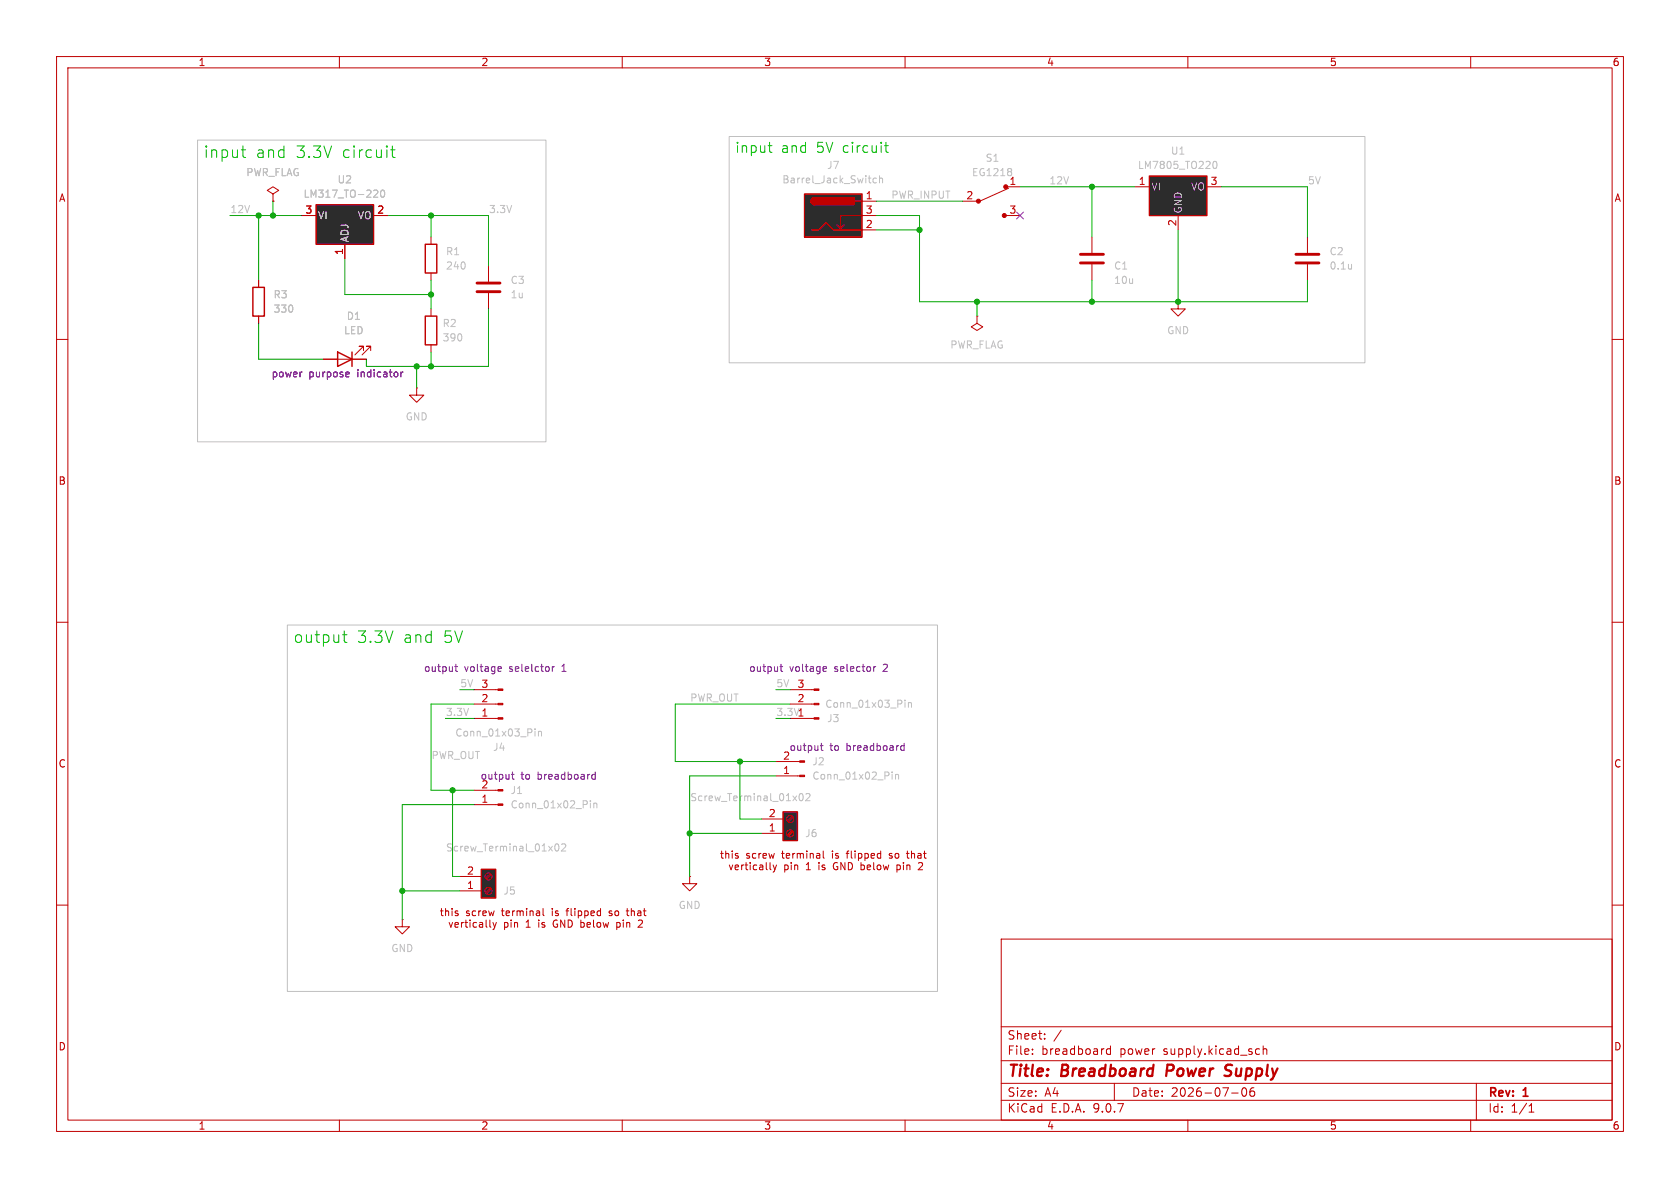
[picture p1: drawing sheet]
(kicad_sch
 (version 20250114)
 (generator "eeschema")
 (generator_version "9.0")
 (paper "A4")
 (title_block
  (title "Breadboard Power Supply")
  (date "2026-07-06")
  (rev "1"))
 (lib_symbols
  (symbol "Connector:Barrel_Jack_Switch"
   (pin_names (hide yes)) (exclude_from_sim no) (in_bom yes) (on_board yes)
   (property "Reference" "J" (at 0 5.334 0) (effects (font (size 1.27 1.27))))
   (property "Value" "Barrel_Jack_Switch" (at 0 -5.08 0) (effects (font (size 1.27 1.27))))
   (property "Footprint" "" (at 1.27 -1.016 0) (effects (font (size 1.27 1.27)) (hide yes)))
   (property "Datasheet" "~" (at 1.27 -1.016 0) (effects (font (size 1.27 1.27)) (hide yes)))
   (property "Description" "DC Barrel Jack with an internal switch" (at 0 0 0) (effects (font (size 1.27 1.27)) (hide yes)))
   (symbol "Barrel_Jack_Switch_0_1"
    (rectangle (start -5.08 3.81) (end 5.08 -3.81) (stroke (width 0.254) (type default)) (fill (type background)))
    (polyline (pts (xy -3.81 -2.54) (xy -2.54 -2.54) (xy -1.27 -1.27) (xy 0 -2.54) (xy 2.54 -2.54) (xy 5.08 -2.54)) (stroke (width 0.254) (type default)) (fill (type none)))
    (arc (start -3.302 1.905) (mid -3.9343 2.54) (end -3.302 3.175) (stroke (width 0.254) (type default)) (fill (type none)))
    (arc (start -3.302 1.905) (mid -3.9343 2.54) (end -3.302 3.175) (stroke (width 0.254) (type default)) (fill (type outline)))
    (polyline (pts (xy 1.27 -2.286) (xy 1.905 -1.651)) (stroke (width 0.254) (type default)) (fill (type none)))
    (rectangle (start 3.683 3.175) (end -3.302 1.905) (stroke (width 0.254) (type default)) (fill (type outline)))
    (polyline (pts (xy 5.08 2.54) (xy 3.81 2.54)) (stroke (width 0.254) (type default)) (fill (type none)))
    (polyline (pts (xy 5.08 0) (xy 1.27 0) (xy 1.27 -2.286) (xy 0.635 -1.651)) (stroke (width 0.254) (type default)) (fill (type none))))
   (symbol "Barrel_Jack_Switch_1_1"
    (pin passive line (at 7.62 2.54 180) (length 2.54) (name "~" (effects (font (size 1.27 1.27)))) (number "1" (effects (font (size 1.27 1.27)))))
    (pin passive line (at 7.62 0 180) (length 2.54) (name "~" (effects (font (size 1.27 1.27)))) (number "3" (effects (font (size 1.27 1.27)))))
    (pin passive line (at 7.62 -2.54 180) (length 2.54) (name "~" (effects (font (size 1.27 1.27)))) (number "2" (effects (font (size 1.27 1.27))))))
   (embedded_fonts no))
  (symbol "Connector:Conn_01x02_Pin"
   (pin_names
    (offset 1.016) (hide yes)) (exclude_from_sim no) (in_bom yes) (on_board yes)
   (property "Reference" "J" (at 0 2.54 0) (effects (font (size 1.27 1.27))))
   (property "Value" "Conn_01x02_Pin" (at 0 -5.08 0) (effects (font (size 1.27 1.27))))
   (property "Footprint" "" (at 0 0 0) (effects (font (size 1.27 1.27)) (hide yes)))
   (property "Datasheet" "~" (at 0 0 0) (effects (font (size 1.27 1.27)) (hide yes)))
   (property "Description" "Generic connector, single row, 01x02, script generated" (at 0 0 0) (effects (font (size 1.27 1.27)) (hide yes)))
   (property "ki_locked" "" (at 0 0 0) (effects (font (size 1.27 1.27))))
   (symbol "Conn_01x02_Pin_1_1"
    (rectangle (start 0.8636 0.127) (end 0 -0.127) (stroke (width 0.1524) (type default)) (fill (type outline)))
    (rectangle (start 0.8636 -2.413) (end 0 -2.667) (stroke (width 0.1524) (type default)) (fill (type outline)))
    (polyline (pts (xy 1.27 0) (xy 0.8636 0)) (stroke (width 0.1524) (type default)) (fill (type none)))
    (polyline (pts (xy 1.27 -2.54) (xy 0.8636 -2.54)) (stroke (width 0.1524) (type default)) (fill (type none)))
    (pin passive line (at 5.08 0 180) (length 3.81) (name "Pin_1" (effects (font (size 1.27 1.27)))) (number "1" (effects (font (size 1.27 1.27)))))
    (pin passive line (at 5.08 -2.54 180) (length 3.81) (name "Pin_2" (effects (font (size 1.27 1.27)))) (number "2" (effects (font (size 1.27 1.27))))))
   (embedded_fonts no))
  (symbol "Connector:Conn_01x03_Pin"
   (pin_names
    (offset 1.016) (hide yes)) (exclude_from_sim no) (in_bom yes) (on_board yes)
   (property "Reference" "J" (at 0 5.08 0) (effects (font (size 1.27 1.27))))
   (property "Value" "Conn_01x03_Pin" (at 0 -5.08 0) (effects (font (size 1.27 1.27))))
   (property "Footprint" "" (at 0 0 0) (effects (font (size 1.27 1.27)) (hide yes)))
   (property "Datasheet" "~" (at 0 0 0) (effects (font (size 1.27 1.27)) (hide yes)))
   (property "Description" "Generic connector, single row, 01x03, script generated" (at 0 0 0) (effects (font (size 1.27 1.27)) (hide yes)))
   (property "ki_locked" "" (at 0 0 0) (effects (font (size 1.27 1.27))))
   (symbol "Conn_01x03_Pin_1_1"
    (rectangle (start 0.8636 2.667) (end 0 2.413) (stroke (width 0.1524) (type default)) (fill (type outline)))
    (rectangle (start 0.8636 0.127) (end 0 -0.127) (stroke (width 0.1524) (type default)) (fill (type outline)))
    (rectangle (start 0.8636 -2.413) (end 0 -2.667) (stroke (width 0.1524) (type default)) (fill (type outline)))
    (polyline (pts (xy 1.27 2.54) (xy 0.8636 2.54)) (stroke (width 0.1524) (type default)) (fill (type none)))
    (polyline (pts (xy 1.27 0) (xy 0.8636 0)) (stroke (width 0.1524) (type default)) (fill (type none)))
    (polyline (pts (xy 1.27 -2.54) (xy 0.8636 -2.54)) (stroke (width 0.1524) (type default)) (fill (type none)))
    (pin passive line (at 5.08 2.54 180) (length 3.81) (name "Pin_1" (effects (font (size 1.27 1.27)))) (number "1" (effects (font (size 1.27 1.27)))))
    (pin passive line (at 5.08 0 180) (length 3.81) (name "Pin_2" (effects (font (size 1.27 1.27)))) (number "2" (effects (font (size 1.27 1.27)))))
    (pin passive line (at 5.08 -2.54 180) (length 3.81) (name "Pin_3" (effects (font (size 1.27 1.27)))) (number "3" (effects (font (size 1.27 1.27))))))
   (embedded_fonts no))
  (symbol "Connector:Screw_Terminal_01x02"
   (pin_names
    (offset 1.016) (hide yes)) (exclude_from_sim no) (in_bom yes) (on_board yes)
   (property "Reference" "J" (at 0 2.54 0) (effects (font (size 1.27 1.27))))
   (property "Value" "Screw_Terminal_01x02" (at 0 -5.08 0) (effects (font (size 1.27 1.27))))
   (property "Footprint" "" (at 0 0 0) (effects (font (size 1.27 1.27)) (hide yes)))
   (property "Datasheet" "~" (at 0 0 0) (effects (font (size 1.27 1.27)) (hide yes)))
   (property "Description" "Generic screw terminal, single row, 01x02, script generated (kicad-library-utils/schlib/autogen/connector/)" (at 0 0 0) (effects (font (size 1.27 1.27)) (hide yes)))
   (symbol "Screw_Terminal_01x02_1_1"
    (rectangle (start -1.27 1.27) (end 1.27 -3.81) (stroke (width 0.254) (type default)) (fill (type background)))
    (polyline (pts (xy -0.5334 0.3302) (xy 0.3302 -0.508)) (stroke (width 0.1524) (type default)) (fill (type none)))
    (polyline (pts (xy -0.5334 -2.2098) (xy 0.3302 -3.048)) (stroke (width 0.1524) (type default)) (fill (type none)))
    (polyline (pts (xy -0.3556 0.508) (xy 0.508 -0.3302)) (stroke (width 0.1524) (type default)) (fill (type none)))
    (polyline (pts (xy -0.3556 -2.032) (xy 0.508 -2.8702)) (stroke (width 0.1524) (type default)) (fill (type none)))
    (circle (center 0 0) (radius 0.635) (stroke (width 0.1524) (type default)) (fill (type none)))
    (circle (center 0 -2.54) (radius 0.635) (stroke (width 0.1524) (type default)) (fill (type none)))
    (pin passive line (at -5.08 0 0) (length 3.81) (name "Pin_1" (effects (font (size 1.27 1.27)))) (number "1" (effects (font (size 1.27 1.27)))))
    (pin passive line (at -5.08 -2.54 0) (length 3.81) (name "Pin_2" (effects (font (size 1.27 1.27)))) (number "2" (effects (font (size 1.27 1.27))))))
   (embedded_fonts no))
  (symbol "Device:C"
   (pin_numbers (hide yes))
   (pin_names
    (offset 0.254)) (exclude_from_sim no) (in_bom yes) (on_board yes)
   (property "Reference" "C" (at 0.635 2.54 0) (effects (font (size 1.27 1.27)) (justify left)))
   (property "Value" "C" (at 0.635 -2.54 0) (effects (font (size 1.27 1.27)) (justify left)))
   (property "Footprint" "" (at 0.9652 -3.81 0) (effects (font (size 1.27 1.27)) (hide yes)))
   (property "Datasheet" "~" (at 0 0 0) (effects (font (size 1.27 1.27)) (hide yes)))
   (property "Description" "Unpolarized capacitor" (at 0 0 0) (effects (font (size 1.27 1.27)) (hide yes)))
   (symbol "C_0_1"
    (polyline (pts (xy -2.032 0.762) (xy 2.032 0.762)) (stroke (width 0.508) (type default)) (fill (type none)))
    (polyline (pts (xy -2.032 -0.762) (xy 2.032 -0.762)) (stroke (width 0.508) (type default)) (fill (type none))))
   (symbol "C_1_1"
    (pin passive line (at 0 3.81 270) (length 2.794) (name "~" (effects (font (size 1.27 1.27)))) (number "1" (effects (font (size 1.27 1.27)))))
    (pin passive line (at 0 -3.81 90) (length 2.794) (name "~" (effects (font (size 1.27 1.27)))) (number "2" (effects (font (size 1.27 1.27))))))
   (embedded_fonts no))
  (symbol "Device:LED"
   (pin_numbers (hide yes))
   (pin_names
    (offset 1.016) (hide yes)) (exclude_from_sim no) (in_bom yes) (on_board yes)
   (property "Reference" "D" (at 0 2.54 0) (effects (font (size 1.27 1.27))))
   (property "Value" "LED" (at 0 -2.54 0) (effects (font (size 1.27 1.27))))
   (property "Footprint" "" (at 0 0 0) (effects (font (size 1.27 1.27)) (hide yes)))
   (property "Datasheet" "~" (at 0 0 0) (effects (font (size 1.27 1.27)) (hide yes)))
   (property "Description" "Light emitting diode" (at 0 0 0) (effects (font (size 1.27 1.27)) (hide yes)))
   (property "Sim.Pins" "1=K 2=A" (at 0 0 0) (effects (font (size 1.27 1.27)) (hide yes)))
   (symbol "LED_0_1"
    (polyline (pts (xy -3.048 -0.762) (xy -4.572 -2.286) (xy -3.81 -2.286) (xy -4.572 -2.286) (xy -4.572 -1.524)) (stroke (width 0) (type default)) (fill (type none)))
    (polyline (pts (xy -1.778 -0.762) (xy -3.302 -2.286) (xy -2.54 -2.286) (xy -3.302 -2.286) (xy -3.302 -1.524)) (stroke (width 0) (type default)) (fill (type none)))
    (polyline (pts (xy -1.27 0) (xy 1.27 0)) (stroke (width 0) (type default)) (fill (type none)))
    (polyline (pts (xy -1.27 -1.27) (xy -1.27 1.27)) (stroke (width 0.254) (type default)) (fill (type none)))
    (polyline (pts (xy 1.27 -1.27) (xy 1.27 1.27) (xy -1.27 0) (xy 1.27 -1.27)) (stroke (width 0.254) (type default)) (fill (type none))))
   (symbol "LED_1_1"
    (pin passive line (at -3.81 0 0) (length 2.54) (name "K" (effects (font (size 1.27 1.27)))) (number "1" (effects (font (size 1.27 1.27)))))
    (pin passive line (at 3.81 0 180) (length 2.54) (name "A" (effects (font (size 1.27 1.27)))) (number "2" (effects (font (size 1.27 1.27))))))
   (embedded_fonts no))
  (symbol "Device:R"
   (pin_numbers (hide yes))
   (pin_names
    (offset 0)) (exclude_from_sim no) (in_bom yes) (on_board yes)
   (property "Reference" "R" (at 2.032 0 90) (effects (font (size 1.27 1.27))))
   (property "Value" "R" (at 0 0 90) (effects (font (size 1.27 1.27))))
   (property "Footprint" "" (at -1.778 0 90) (effects (font (size 1.27 1.27)) (hide yes)))
   (property "Datasheet" "~" (at 0 0 0) (effects (font (size 1.27 1.27)) (hide yes)))
   (property "Description" "Resistor" (at 0 0 0) (effects (font (size 1.27 1.27)) (hide yes)))
   (symbol "R_0_1"
    (rectangle (start -1.016 -2.54) (end 1.016 2.54) (stroke (width 0.254) (type default)) (fill (type none))))
   (symbol "R_1_1"
    (pin passive line (at 0 3.81 270) (length 1.27) (name "~" (effects (font (size 1.27 1.27)))) (number "1" (effects (font (size 1.27 1.27)))))
    (pin passive line (at 0 -3.81 90) (length 1.27) (name "~" (effects (font (size 1.27 1.27)))) (number "2" (effects (font (size 1.27 1.27))))))
   (embedded_fonts no))
  (symbol "Regulator_Linear:LM317_TO-220"
   (pin_names
    (offset 0.254)) (exclude_from_sim no) (in_bom yes) (on_board yes)
   (property "Reference" "U" (at -3.81 3.175 0) (effects (font (size 1.27 1.27))))
   (property "Value" "LM317_TO-220" (at 0 3.175 0) (effects (font (size 1.27 1.27)) (justify left)))
   (property "Footprint" "Package_TO_SOT_THT:TO-220-3_Vertical" (at 0 6.35 0) (effects (font (size 1.27 1.27)
    (italic yes)) (hide yes)))
   (property "Datasheet" "http://www.ti.com/lit/ds/symlink/lm317.pdf" (at 0 0 0) (effects (font (size 1.27 1.27)) (hide yes)))
   (property "Description" "1.5A 35V Adjustable Linear Regulator, TO-220" (at 0 0 0) (effects (font (size 1.27 1.27)) (hide yes)))
   (symbol "LM317_TO-220_0_1"
    (rectangle (start -5.08 1.905) (end 5.08 -5.08) (stroke (width 0.254) (type default)) (fill (type background))))
   (symbol "LM317_TO-220_1_1"
    (pin power_in line (at -7.62 0 0) (length 2.54) (name "VI" (effects (font (size 1.27 1.27)))) (number "3" (effects (font (size 1.27 1.27)))))
    (pin input line (at 0 -7.62 90) (length 2.54) (name "ADJ" (effects (font (size 1.27 1.27)))) (number "1" (effects (font (size 1.27 1.27)))))
    (pin power_out line (at 7.62 0 180) (length 2.54) (name "VO" (effects (font (size 1.27 1.27)))) (number "2" (effects (font (size 1.27 1.27))))))
   (embedded_fonts no))
  (symbol "Regulator_Linear:LM7805_TO220"
   (pin_names
    (offset 0.254)) (exclude_from_sim no) (in_bom yes) (on_board yes)
   (property "Reference" "U" (at -3.81 3.175 0) (effects (font (size 1.27 1.27))))
   (property "Value" "LM7805_TO220" (at 0 3.175 0) (effects (font (size 1.27 1.27)) (justify left)))
   (property "Footprint" "Package_TO_SOT_THT:TO-220-3_Vertical" (at 0 5.715 0) (effects (font (size 1.27 1.27)
    (italic yes)) (hide yes)))
   (property "Datasheet" "https://www.onsemi.cn/PowerSolutions/document/MC7800-D.PDF" (at 0 -1.27 0) (effects (font (size 1.27 1.27)) (hide yes)))
   (property "Description" "Positive 1A 35V Linear Regulator, Fixed Output 5V, TO-220" (at 0 0 0) (effects (font (size 1.27 1.27)) (hide yes)))
   (symbol "LM7805_TO220_0_1"
    (rectangle (start -5.08 1.905) (end 5.08 -5.08) (stroke (width 0.254) (type default)) (fill (type background))))
   (symbol "LM7805_TO220_1_1"
    (pin power_in line (at -7.62 0 0) (length 2.54) (name "VI" (effects (font (size 1.27 1.27)))) (number "1" (effects (font (size 1.27 1.27)))))
    (pin power_in line (at 0 -7.62 90) (length 2.54) (name "GND" (effects (font (size 1.27 1.27)))) (number "2" (effects (font (size 1.27 1.27)))))
    (pin power_out line (at 7.62 0 180) (length 2.54) (name "VO" (effects (font (size 1.27 1.27)))) (number "3" (effects (font (size 1.27 1.27))))))
   (embedded_fonts no))
  (symbol "dk_Slide-Switches:EG1218"
   (pin_names
    (offset 0)) (exclude_from_sim no) (in_bom yes) (on_board yes)
   (property "Reference" "S" (at -3.81 2.286 0) (effects (font (size 1.27 1.27))))
   (property "Value" "EG1218" (at 0 -5.334 0) (effects (font (size 1.27 1.27))))
   (property "Footprint" "digikey-footprints:Switch_Slide_11.6x4mm_EG1218" (at 5.08 5.08 0) (effects (font (size 1.27 1.27)) (justify left) (hide yes)))
   (property "Datasheet" "http://spec_sheets.e-switch.com/specs/P040040.pdf" (at 5.08 7.62 0) (effects (font (size 1.524 1.524)) (justify left) (hide yes)))
   (property "Description" "SWITCH SLIDE SPDT 200MA 30V" (at 0 0 0) (effects (font (size 1.27 1.27)) (hide yes)))
   (property "Digi-Key_PN" "EG1903-ND" (at 5.08 10.16 0) (effects (font (size 1.524 1.524)) (justify left) (hide yes)))
   (property "MPN" "EG1218" (at 5.08 12.7 0) (effects (font (size 1.524 1.524)) (justify left) (hide yes)))
   (property "Category" "Switches" (at 5.08 15.24 0) (effects (font (size 1.524 1.524)) (justify left) (hide yes)))
   (property "Family" "Slide Switches" (at 5.08 17.78 0) (effects (font (size 1.524 1.524)) (justify left) (hide yes)))
   (property "DK_Datasheet_Link" "http://spec_sheets.e-switch.com/specs/P040040.pdf" (at 5.08 20.32 0) (effects (font (size 1.524 1.524)) (justify left) (hide yes)))
   (property "DK_Detail_Page" "/product-detail/en/e-switch/EG1218/EG1903-ND/101726" (at 5.08 22.86 0) (effects (font (size 1.524 1.524)) (justify left) (hide yes)))
   (property "Description_1" "SWITCH SLIDE SPDT 200MA 30V" (at 5.08 25.4 0) (effects (font (size 1.524 1.524)) (justify left) (hide yes)))
   (property "Manufacturer" "E-Switch" (at 5.08 27.94 0) (effects (font (size 1.524 1.524)) (justify left) (hide yes)))
   (property "Status" "Active" (at 5.08 30.48 0) (effects (font (size 1.524 1.524)) (justify left) (hide yes)))
   (symbol "EG1218_0_1"
    (circle (center -2.286 0) (radius 0.3556) (stroke (width 0) (type solid)) (fill (type outline)))
    (polyline (pts (xy -2.032 0) (xy 3.048 2.286)) (stroke (width 0) (type solid)) (fill (type none)))
    (circle (center 2.286 -2.54) (radius 0.3556) (stroke (width 0) (type solid)) (fill (type outline)))
    (circle (center 2.54 2.54) (radius 0.3556) (stroke (width 0) (type solid)) (fill (type outline))))
   (symbol "EG1218_1_1"
    (pin passive line (at -5.08 0 0) (length 2.54) (name "~" (effects (font (size 1.27 1.27)))) (number "2" (effects (font (size 1.27 1.27)))))
    (pin passive line (at 5.08 2.54 180) (length 2.54) (name "~" (effects (font (size 1.27 1.27)))) (number "1" (effects (font (size 1.27 1.27)))))
    (pin passive line (at 5.08 -2.54 180) (length 2.54) (name "~" (effects (font (size 1.27 1.27)))) (number "3" (effects (font (size 1.27 1.27))))))
   (embedded_fonts no))
  (symbol "power:GND"
   (power)
   (pin_numbers (hide yes))
   (pin_names
    (offset 0) (hide yes)) (exclude_from_sim no) (in_bom yes) (on_board yes)
   (property "Reference" "#PWR" (at 0 -6.35 0) (effects (font (size 1.27 1.27)) (hide yes)))
   (property "Value" "GND" (at 0 -3.81 0) (effects (font (size 1.27 1.27))))
   (property "Footprint" "" (at 0 0 0) (effects (font (size 1.27 1.27)) (hide yes)))
   (property "Datasheet" "" (at 0 0 0) (effects (font (size 1.27 1.27)) (hide yes)))
   (property "Description" "Power symbol creates a global label with name \"GND\" , ground" (at 0 0 0) (effects (font (size 1.27 1.27)) (hide yes)))
   (symbol "GND_0_1"
    (polyline (pts (xy 0 0) (xy 0 -1.27) (xy 1.27 -1.27) (xy 0 -2.54) (xy -1.27 -1.27) (xy 0 -1.27)) (stroke (width 0) (type default)) (fill (type none))))
   (symbol "GND_1_1"
    (pin power_in line (at 0 0 270) (length 0) (name "~" (effects (font (size 1.27 1.27)))) (number "1" (effects (font (size 1.27 1.27))))))
   (embedded_fonts no))
  (symbol "power:PWR_FLAG"
   (power)
   (pin_numbers (hide yes))
   (pin_names
    (offset 0) (hide yes)) (exclude_from_sim no) (in_bom yes) (on_board yes)
   (property "Reference" "#FLG" (at 0 1.905 0) (effects (font (size 1.27 1.27)) (hide yes)))
   (property "Value" "PWR_FLAG" (at 0 3.81 0) (effects (font (size 1.27 1.27))))
   (property "Footprint" "" (at 0 0 0) (effects (font (size 1.27 1.27)) (hide yes)))
   (property "Datasheet" "~" (at 0 0 0) (effects (font (size 1.27 1.27)) (hide yes)))
   (property "Description" "Special symbol for telling ERC where power comes from" (at 0 0 0) (effects (font (size 1.27 1.27)) (hide yes)))
   (symbol "PWR_FLAG_0_0"
    (pin power_out line (at 0 0 90) (length 0) (name "~" (effects (font (size 1.27 1.27)))) (number "1" (effects (font (size 1.27 1.27))))))
   (symbol "PWR_FLAG_0_1"
    (polyline (pts (xy 0 0) (xy 0 1.27) (xy -1.016 1.905) (xy 0 2.54) (xy 1.016 1.905) (xy 0 1.27)) (stroke (width 0) (type default)) (fill (type none))))
   (embedded_fonts no)))
 (text "this screw terminal is flipped so that \nvertically pin 1 is GND below pin 2"
  (exclude_from_sim no)
  (at 146.05 152.4 0)
  (effects (font (size 1.27 1.27) (color 255 255 0 1))))
 (text "this screw terminal is flipped so that \nvertically pin 1 is GND below pin 2"
  (exclude_from_sim no)
  (at 96.52 162.56 0)
  (effects (font (size 1.27 1.27) (color 255 255 0 1))))
 (text_box "input and 3.3V circuit"
  (exclude_from_sim no)
  (at 34.925 24.765 0)
  (size 61.595 53.34)
  (margins 0.9525 0.9525 0.9525 0.9525)
  (stroke (width 0) (type solid))
  (fill (type none))
  (effects (font (size 2.032 2.032) (color 255 255 0 1)) (justify left top)))
 (text_box "output 3.3V and 5V"
  (exclude_from_sim no)
  (at 50.8 110.49 0)
  (size 114.935 64.77)
  (margins 0.9525 0.9525 0.9525 0.9525)
  (stroke (width 0) (type solid))
  (fill (type color) (color 0 0 0 0))
  (effects (font (size 2.032 2.032) (color 255 255 0 1)) (justify left top)))
 (text_box "input and 5V circuit"
  (exclude_from_sim no)
  (at 128.905 24.13 0)
  (size 112.395 40.005)
  (margins 0.9525 0.9525 0.9525 0.9525)
  (stroke (width 0) (type solid))
  (fill (type none))
  (effects (font (size 1.778 1.778) (color 255 255 0 1)) (justify left top)))
 (junction
  (at 172.72 53.34)
  (diameter 0)
  (color 0 0 0 0))
 (junction
  (at 121.92 147.32)
  (diameter 0)
  (color 0 0 0 0))
 (junction
  (at 193.04 53.34)
  (diameter 0)
  (color 0 0 0 0))
 (junction
  (at 71.12 157.48)
  (diameter 0)
  (color 0 0 0 0))
 (junction
  (at 73.66 64.77)
  (diameter 0)
  (color 0 0 0 0))
 (junction
  (at 76.2 38.1)
  (diameter 0)
  (color 0 0 0 0))
 (junction
  (at 80.01 139.7)
  (diameter 0)
  (color 0 0 0 0))
 (junction
  (at 45.72 38.1)
  (diameter 0)
  (color 0 0 0 0))
 (junction
  (at 76.2 64.77)
  (diameter 0)
  (color 0 0 0 0))
 (junction
  (at 193.04 33.02)
  (diameter 0)
  (color 0 0 0 0))
 (junction
  (at 162.56 40.64)
  (diameter 0)
  (color 0 0 0 0))
 (junction
  (at 76.2 52.07)
  (diameter 0)
  (color 0 0 0 0))
 (junction
  (at 48.26 38.1)
  (diameter 0)
  (color 0 0 0 0))
 (junction
  (at 208.28 53.34)
  (diameter 0)
  (color 0 0 0 0))
 (junction
  (at 130.81 134.62)
  (diameter 0)
  (color 0 0 0 0))
 (no_connect
  (at 180.34 38.1))
 (wire
  (pts (xy 193.04 33.02) (xy 200.66 33.02))
  (stroke (width 0) (type default)))
 (wire
  (pts (xy 48.26 35.56) (xy 48.26 38.1))
  (stroke (width 0) (type default)))
 (wire
  (pts (xy 76.2 38.1) (xy 86.36 38.1))
  (stroke (width 0) (type default)))
 (wire
  (pts (xy 76.2 124.46) (xy 76.2 139.7))
  (stroke (width 0) (type default)))
 (wire
  (pts (xy 71.12 142.24) (xy 71.12 157.48))
  (stroke (width 0) (type default)))
 (wire
  (pts (xy 137.16 121.92) (xy 139.7 121.92))
  (stroke (width 0) (type default)))
 (wire
  (pts (xy 231.14 49.53) (xy 231.14 53.34))
  (stroke (width 0) (type default)))
 (wire
  (pts (xy 80.01 139.7) (xy 80.01 154.94))
  (stroke (width 0) (type default)))
 (wire
  (pts (xy 130.81 134.62) (xy 130.81 144.78))
  (stroke (width 0) (type default)))
 (wire
  (pts (xy 45.72 57.15) (xy 45.72 63.5))
  (stroke (width 0) (type default)))
 (wire
  (pts (xy 121.92 147.32) (xy 121.92 154.94))
  (stroke (width 0) (type default)))
 (wire
  (pts (xy 64.77 64.77) (xy 73.66 64.77))
  (stroke (width 0) (type default)))
 (wire
  (pts (xy 76.2 139.7) (xy 80.01 139.7))
  (stroke (width 0) (type default)))
 (wire
  (pts (xy 154.94 38.1) (xy 162.56 38.1))
  (stroke (width 0) (type default)))
 (wire
  (pts (xy 73.66 64.77) (xy 73.66 68.58))
  (stroke (width 0) (type default)))
 (wire
  (pts (xy 208.28 40.64) (xy 208.28 53.34))
  (stroke (width 0) (type default)))
 (wire
  (pts (xy 45.72 38.1) (xy 48.26 38.1))
  (stroke (width 0) (type default)))
 (wire
  (pts (xy 231.14 33.02) (xy 231.14 41.91))
  (stroke (width 0) (type default)))
 (wire
  (pts (xy 40.64 38.1) (xy 45.72 38.1))
  (stroke (width 0) (type default)))
 (wire
  (pts (xy 45.72 63.5) (xy 57.15 63.5))
  (stroke (width 0) (type default)))
 (wire
  (pts (xy 137.16 134.62) (xy 130.81 134.62))
  (stroke (width 0) (type default)))
 (wire
  (pts (xy 137.16 127) (xy 139.7 127))
  (stroke (width 0) (type default)))
 (wire
  (pts (xy 60.96 45.72) (xy 60.96 52.07))
  (stroke (width 0) (type default)))
 (wire
  (pts (xy 83.82 124.46) (xy 76.2 124.46))
  (stroke (width 0) (type default)))
 (wire
  (pts (xy 48.26 38.1) (xy 53.34 38.1))
  (stroke (width 0) (type default)))
 (wire
  (pts (xy 162.56 53.34) (xy 172.72 53.34))
  (stroke (width 0) (type default)))
 (wire
  (pts (xy 76.2 38.1) (xy 76.2 41.91))
  (stroke (width 0) (type default)))
 (wire
  (pts (xy 76.2 49.53) (xy 76.2 52.07))
  (stroke (width 0) (type default)))
 (wire
  (pts (xy 45.72 38.1) (xy 45.72 49.53))
  (stroke (width 0) (type default)))
 (wire
  (pts (xy 60.96 52.07) (xy 76.2 52.07))
  (stroke (width 0) (type default)))
 (wire
  (pts (xy 119.38 124.46) (xy 119.38 134.62))
  (stroke (width 0) (type default)))
 (wire
  (pts (xy 83.82 142.24) (xy 71.12 142.24))
  (stroke (width 0) (type default)))
 (wire
  (pts (xy 81.28 157.48) (xy 71.12 157.48))
  (stroke (width 0) (type default)))
 (wire
  (pts (xy 137.16 137.16) (xy 121.92 137.16))
  (stroke (width 0) (type default)))
 (wire
  (pts (xy 154.94 35.56) (xy 170.18 35.56))
  (stroke (width 0) (type default)))
 (wire
  (pts (xy 121.92 137.16) (xy 121.92 147.32))
  (stroke (width 0) (type default)))
 (wire
  (pts (xy 193.04 49.53) (xy 193.04 53.34))
  (stroke (width 0) (type default)))
 (wire
  (pts (xy 81.28 121.92) (xy 83.82 121.92))
  (stroke (width 0) (type default)))
 (wire
  (pts (xy 162.56 40.64) (xy 162.56 53.34))
  (stroke (width 0) (type default)))
 (wire
  (pts (xy 76.2 54.61) (xy 76.2 52.07))
  (stroke (width 0) (type default)))
 (wire
  (pts (xy 76.2 64.77) (xy 76.2 62.23))
  (stroke (width 0) (type default)))
 (wire
  (pts (xy 154.94 40.64) (xy 162.56 40.64))
  (stroke (width 0) (type default)))
 (wire
  (pts (xy 71.12 157.48) (xy 71.12 162.56))
  (stroke (width 0) (type default)))
 (wire
  (pts (xy 86.36 54.61) (xy 86.36 64.77))
  (stroke (width 0) (type default)))
 (wire
  (pts (xy 121.92 147.32) (xy 134.62 147.32))
  (stroke (width 0) (type default)))
 (wire
  (pts (xy 180.34 33.02) (xy 193.04 33.02))
  (stroke (width 0) (type default)))
 (wire
  (pts (xy 78.74 127) (xy 83.82 127))
  (stroke (width 0) (type default)))
 (wire
  (pts (xy 83.82 139.7) (xy 80.01 139.7))
  (stroke (width 0) (type default)))
 (wire
  (pts (xy 76.2 64.77) (xy 86.36 64.77))
  (stroke (width 0) (type default)))
 (wire
  (pts (xy 172.72 53.34) (xy 193.04 53.34))
  (stroke (width 0) (type default)))
 (wire
  (pts (xy 215.9 33.02) (xy 231.14 33.02))
  (stroke (width 0) (type default)))
 (wire
  (pts (xy 193.04 53.34) (xy 208.28 53.34))
  (stroke (width 0) (type default)))
 (wire
  (pts (xy 80.01 154.94) (xy 81.28 154.94))
  (stroke (width 0) (type default)))
 (wire
  (pts (xy 172.72 55.88) (xy 172.72 53.34))
  (stroke (width 0) (type default)))
 (wire
  (pts (xy 193.04 33.02) (xy 193.04 41.91))
  (stroke (width 0) (type default)))
 (wire
  (pts (xy 208.28 53.34) (xy 231.14 53.34))
  (stroke (width 0) (type default)))
 (wire
  (pts (xy 76.2 64.77) (xy 73.66 64.77))
  (stroke (width 0) (type default)))
 (wire
  (pts (xy 119.38 134.62) (xy 130.81 134.62))
  (stroke (width 0) (type default)))
 (wire
  (pts (xy 162.56 38.1) (xy 162.56 40.64))
  (stroke (width 0) (type default)))
 (wire
  (pts (xy 130.81 144.78) (xy 134.62 144.78))
  (stroke (width 0) (type default)))
 (wire
  (pts (xy 119.38 124.46) (xy 139.7 124.46))
  (stroke (width 0) (type default)))
 (wire
  (pts (xy 68.58 38.1) (xy 76.2 38.1))
  (stroke (width 0) (type default)))
 (wire
  (pts (xy 86.36 38.1) (xy 86.36 46.99))
  (stroke (width 0) (type default)))
 (wire
  (pts (xy 64.77 63.5) (xy 64.77 64.77))
  (stroke (width 0) (type default)))
 (label "12V"
  (at 40.64 38.1 0)
  (effects (font (size 1.27 1.27)) (justify left bottom)))
 (label "3.3V"
  (at 137.16 127 0)
  (effects (font (size 1.27 1.27)) (justify left bottom)))
 (label "5V"
  (at 81.28 121.92 0)
  (effects (font (size 1.27 1.27)) (justify left bottom)))
 (label "5V"
  (at 231.14 33.02 0)
  (effects (font (size 1.27 1.27)) (justify left bottom)))
 (label "PWR_OUT"
  (at 121.92 124.46 0)
  (effects (font (size 1.27 1.27)) (justify left bottom)))
 (label "3.3V"
  (at 86.36 38.1 0)
  (effects (font (size 1.27 1.27)) (justify left bottom)))
 (label "PWR_OUT"
  (at 76.2 134.62 0)
  (effects (font (size 1.27 1.27)) (justify left bottom)))
 (label "12V"
  (at 185.42 33.02 0)
  (effects (font (size 1.27 1.27)) (justify left bottom)))
 (label "5V"
  (at 137.16 121.92 0)
  (effects (font (size 1.27 1.27)) (justify left bottom)))
 (label "3.3V"
  (at 78.74 127 0)
  (effects (font (size 1.27 1.27)) (justify left bottom)))
 (label "PWR_INPUT"
  (at 157.48 35.56 0)
  (effects (font (size 1.27 1.27)) (justify left bottom)))
 (symbol
  (lib_id "Connector:Conn_01x02_Pin")
  (at 142.24 137.16 180)
  (unit 1)
  (exclude_from_sim no)
  (in_bom yes)
  (on_board yes)
  (dnp no)
  (property "Reference" "J2" (at 143.51 134.6199 0) (effects (font (size 1.27 1.27)) (justify right)))
  (property "Value" "Conn_01x02_Pin" (at 143.51 137.16 0) (effects (font (size 1.27 1.27)) (justify right)))
  (property "Footprint" "Connector_PinHeader_2.54mm:PinHeader_1x02_P2.54mm_Vertical" (at 142.24 137.16 0) (effects (font (size 1.27 1.27)) (hide yes)))
  (property "Datasheet" "~" (at 142.24 137.16 0) (effects (font (size 1.27 1.27)) (hide yes)))
  (property "Description" "Generic connector, single row, 01x02, script generated" (at 142.24 137.16 0) (effects (font (size 1.27 1.27)) (hide yes)))
  (property "purpose" "output to breadboard" (at 149.86 132.08 0) (effects (font (size 1.27 1.27))))
  (pin "2")
  (pin "1"))
 (symbol
  (lib_id "power:PWR_FLAG")
  (at 48.26 35.56 0)
  (unit 1)
  (exclude_from_sim no)
  (in_bom yes)
  (on_board yes)
  (dnp no)
  (fields_autoplaced yes)
  (property "Reference" "#FLG02" (at 48.26 33.655 0) (effects (font (size 1.27 1.27)) (hide yes)))
  (property "Value" "PWR_FLAG" (at 48.26 30.48 0) (effects (font (size 1.27 1.27))))
  (property "Footprint" "" (at 48.26 35.56 0) (effects (font (size 1.27 1.27)) (hide yes)))
  (property "Datasheet" "~" (at 48.26 35.56 0) (effects (font (size 1.27 1.27)) (hide yes)))
  (property "Description" "Special symbol for telling ERC where power comes from" (at 48.26 35.56 0) (effects (font (size 1.27 1.27)) (hide yes)))
  (pin "1"))
 (symbol
  (lib_id "dk_Slide-Switches:EG1218")
  (at 175.26 35.56 0)
  (unit 1)
  (exclude_from_sim no)
  (in_bom yes)
  (on_board yes)
  (dnp no)
  (fields_autoplaced yes)
  (property "Reference" "S1" (at 175.4632 27.94 0) (effects (font (size 1.27 1.27))))
  (property "Value" "EG1218" (at 175.4632 30.48 0) (effects (font (size 1.27 1.27))))
  (property "Footprint" "digikey-footprints:Switch_Slide_11.6x4mm_EG1218" (at 180.34 30.48 0) (effects (font (size 1.27 1.27)) (justify left) (hide yes)))
  (property "Datasheet" "http://spec_sheets.e-switch.com/specs/P040040.pdf" (at 180.34 27.94 0) (effects (font (size 1.524 1.524)) (justify left) (hide yes)))
  (property "Description" "SWITCH SLIDE SPDT 200MA 30V" (at 175.26 35.56 0) (effects (font (size 1.27 1.27)) (hide yes)))
  (property "Digi-Key_PN" "EG1903-ND" (at 180.34 25.4 0) (effects (font (size 1.524 1.524)) (justify left) (hide yes)))
  (property "MPN" "EG1218" (at 180.34 22.86 0) (effects (font (size 1.524 1.524)) (justify left) (hide yes)))
  (property "Category" "Switches" (at 180.34 20.32 0) (effects (font (size 1.524 1.524)) (justify left) (hide yes)))
  (property "Family" "Slide Switches" (at 180.34 17.78 0) (effects (font (size 1.524 1.524)) (justify left) (hide yes)))
  (property "DK_Datasheet_Link" "http://spec_sheets.e-switch.com/specs/P040040.pdf" (at 180.34 15.24 0) (effects (font (size 1.524 1.524)) (justify left) (hide yes)))
  (property "DK_Detail_Page" "/product-detail/en/e-switch/EG1218/EG1903-ND/101726" (at 180.34 12.7 0) (effects (font (size 1.524 1.524)) (justify left) (hide yes)))
  (property "Description_1" "SWITCH SLIDE SPDT 200MA 30V" (at 180.34 10.16 0) (effects (font (size 1.524 1.524)) (justify left) (hide yes)))
  (property "Manufacturer" "E-Switch" (at 180.34 7.62 0) (effects (font (size 1.524 1.524)) (justify left) (hide yes)))
  (property "Status" "Active" (at 180.34 5.08 0) (effects (font (size 1.524 1.524)) (justify left) (hide yes)))
  (pin "2")
  (pin "1")
  (pin "3"))
 (symbol
  (lib_id "Regulator_Linear:LM317_TO-220")
  (at 60.96 38.1 0)
  (unit 1)
  (exclude_from_sim no)
  (in_bom yes)
  (on_board yes)
  (dnp no)
  (fields_autoplaced yes)
  (property "Reference" "U2" (at 60.96 31.75 0) (effects (font (size 1.27 1.27))))
  (property "Value" "LM317_TO-220" (at 60.96 34.29 0) (effects (font (size 1.27 1.27))))
  (property "Footprint" "Package_TO_SOT_THT:TO-220-3_Vertical" (at 60.96 31.75 0) (effects (font (size 1.27 1.27)
    (italic yes)) (hide yes)))
  (property "Datasheet" "http://www.ti.com/lit/ds/symlink/lm317.pdf" (at 60.96 38.1 0) (effects (font (size 1.27 1.27)) (hide yes)))
  (property "Description" "1.5A 35V Adjustable Linear Regulator, TO-220" (at 60.96 38.1 0) (effects (font (size 1.27 1.27)) (hide yes)))
  (pin "1")
  (pin "3")
  (pin "2"))
 (symbol
  (lib_id "Device:LED")
  (at 60.96 63.5 180)
  (unit 1)
  (exclude_from_sim no)
  (in_bom yes)
  (on_board yes)
  (dnp no)
  (property "Reference" "D1" (at 62.5475 55.88 0) (effects (font (size 1.27 1.27))))
  (property "Value" "LED" (at 62.5475 58.42 0) (effects (font (size 1.27 1.27))))
  (property "Footprint" "LED_THT:LED_D5.0mm" (at 60.96 63.5 0) (effects (font (size 1.27 1.27)) (hide yes)))
  (property "Datasheet" "~" (at 60.96 63.5 0) (effects (font (size 1.27 1.27)) (hide yes)))
  (property "Description" "Light emitting diode" (at 60.96 63.5 0) (effects (font (size 1.27 1.27)) (hide yes)))
  (property "Sim.Pins" "1=K 2=A" (at 60.96 63.5 0) (effects (font (size 1.27 1.27)) (hide yes)))
  (property "purpose" "power purpose indicator" (at 59.69 66.04 0) (effects (font (size 1.27 1.27))))
  (pin "1")
  (pin "2"))
 (symbol
  (lib_id "power:GND")
  (at 71.12 162.56 0)
  (unit 1)
  (exclude_from_sim no)
  (in_bom yes)
  (on_board yes)
  (dnp no)
  (fields_autoplaced yes)
  (property "Reference" "#PWR04" (at 71.12 168.91 0) (effects (font (size 1.27 1.27)) (hide yes)))
  (property "Value" "GND" (at 71.12 167.64 0) (effects (font (size 1.27 1.27))))
  (property "Footprint" "" (at 71.12 162.56 0) (effects (font (size 1.27 1.27)) (hide yes)))
  (property "Datasheet" "" (at 71.12 162.56 0) (effects (font (size 1.27 1.27)) (hide yes)))
  (property "Description" "Power symbol creates a global label with name \"GND\" , ground" (at 71.12 162.56 0) (effects (font (size 1.27 1.27)) (hide yes)))
  (pin "1"))
 (symbol
  (lib_id "power:GND")
  (at 73.66 68.58 0)
  (unit 1)
  (exclude_from_sim no)
  (in_bom yes)
  (on_board yes)
  (dnp no)
  (fields_autoplaced yes)
  (property "Reference" "#PWR01" (at 73.66 74.93 0) (effects (font (size 1.27 1.27)) (hide yes)))
  (property "Value" "GND" (at 73.66 73.66 0) (effects (font (size 1.27 1.27))))
  (property "Footprint" "" (at 73.66 68.58 0) (effects (font (size 1.27 1.27)) (hide yes)))
  (property "Datasheet" "" (at 73.66 68.58 0) (effects (font (size 1.27 1.27)) (hide yes)))
  (property "Description" "Power symbol creates a global label with name \"GND\" , ground" (at 73.66 68.58 0) (effects (font (size 1.27 1.27)) (hide yes)))
  (pin "1"))
 (symbol
  (lib_id "Device:C")
  (at 193.04 45.72 0)
  (unit 1)
  (exclude_from_sim no)
  (in_bom yes)
  (on_board yes)
  (dnp no)
  (property "Reference" "C1" (at 196.85 46.9899 0) (effects (font (size 1.27 1.27)) (justify left)))
  (property "Value" "10u" (at 196.85 49.5299 0) (effects (font (size 1.27 1.27)) (justify left)))
  (property "Footprint" "Capacitor_THT:C_Disc_D3.0mm_W1.6mm_P2.50mm" (at 194.0052 49.53 0) (effects (font (size 1.27 1.27)) (hide yes)))
  (property "Datasheet" "~" (at 193.04 45.72 0) (effects (font (size 1.27 1.27)) (hide yes)))
  (property "Description" "Unpolarized capacitor" (at 193.04 45.72 0) (effects (font (size 1.27 1.27)) (hide yes)))
  (pin "2")
  (pin "1"))
 (symbol
  (lib_id "power:PWR_FLAG")
  (at 172.72 55.88 180)
  (unit 1)
  (exclude_from_sim no)
  (in_bom yes)
  (on_board yes)
  (dnp no)
  (fields_autoplaced yes)
  (property "Reference" "#FLG01" (at 172.72 57.785 0) (effects (font (size 1.27 1.27)) (hide yes)))
  (property "Value" "PWR_FLAG" (at 172.72 60.96 0) (effects (font (size 1.27 1.27))))
  (property "Footprint" "" (at 172.72 55.88 0) (effects (font (size 1.27 1.27)) (hide yes)))
  (property "Datasheet" "~" (at 172.72 55.88 0) (effects (font (size 1.27 1.27)) (hide yes)))
  (property "Description" "Special symbol for telling ERC where power comes from" (at 172.72 55.88 0) (effects (font (size 1.27 1.27)) (hide yes)))
  (pin "1"))
 (symbol
  (lib_id "Device:R")
  (at 76.2 45.72 0)
  (unit 1)
  (exclude_from_sim no)
  (in_bom yes)
  (on_board yes)
  (dnp no)
  (fields_autoplaced yes)
  (property "Reference" "R1" (at 78.74 44.4499 0) (effects (font (size 1.27 1.27)) (justify left)))
  (property "Value" "240" (at 78.74 46.9899 0) (effects (font (size 1.27 1.27)) (justify left)))
  (property "Footprint" "Resistor_THT:R_Axial_DIN0204_L3.6mm_D1.6mm_P7.62mm_Horizontal" (at 74.422 45.72 90) (effects (font (size 1.27 1.27)) (hide yes)))
  (property "Datasheet" "~" (at 76.2 45.72 0) (effects (font (size 1.27 1.27)) (hide yes)))
  (property "Description" "Resistor" (at 76.2 45.72 0) (effects (font (size 1.27 1.27)) (hide yes)))
  (pin "1")
  (pin "2"))
 (symbol
  (lib_id "power:GND")
  (at 121.92 154.94 0)
  (unit 1)
  (exclude_from_sim no)
  (in_bom yes)
  (on_board yes)
  (dnp no)
  (fields_autoplaced yes)
  (property "Reference" "#PWR03" (at 121.92 161.29 0) (effects (font (size 1.27 1.27)) (hide yes)))
  (property "Value" "GND" (at 121.92 160.02 0) (effects (font (size 1.27 1.27))))
  (property "Footprint" "" (at 121.92 154.94 0) (effects (font (size 1.27 1.27)) (hide yes)))
  (property "Datasheet" "" (at 121.92 154.94 0) (effects (font (size 1.27 1.27)) (hide yes)))
  (property "Description" "Power symbol creates a global label with name \"GND\" , ground" (at 121.92 154.94 0) (effects (font (size 1.27 1.27)) (hide yes)))
  (pin "1"))
 (symbol
  (lib_id "Device:C")
  (at 231.14 45.72 0)
  (unit 1)
  (exclude_from_sim no)
  (in_bom yes)
  (on_board yes)
  (dnp no)
  (fields_autoplaced yes)
  (property "Reference" "C2" (at 234.95 44.4499 0) (effects (font (size 1.27 1.27)) (justify left)))
  (property "Value" "0.1u" (at 234.95 46.9899 0) (effects (font (size 1.27 1.27)) (justify left)))
  (property "Footprint" "Capacitor_THT:C_Disc_D3.0mm_W1.6mm_P2.50mm" (at 232.1052 49.53 0) (effects (font (size 1.27 1.27)) (hide yes)))
  (property "Datasheet" "~" (at 231.14 45.72 0) (effects (font (size 1.27 1.27)) (hide yes)))
  (property "Description" "Unpolarized capacitor" (at 231.14 45.72 0) (effects (font (size 1.27 1.27)) (hide yes)))
  (pin "2")
  (pin "1"))
 (symbol
  (lib_id "Connector:Conn_01x03_Pin")
  (at 144.78 124.46 180)
  (unit 1)
  (exclude_from_sim no)
  (in_bom yes)
  (on_board yes)
  (dnp no)
  (property "Reference" "J3" (at 147.32 127 0) (effects (font (size 1.27 1.27))))
  (property "Value" "Conn_01x03_Pin" (at 153.67 124.46 0) (effects (font (size 1.27 1.27))))
  (property "Footprint" "Connector_PinHeader_2.54mm:PinHeader_1x03_P2.54mm_Vertical" (at 144.78 124.46 0) (effects (font (size 1.27 1.27)) (hide yes)))
  (property "Datasheet" "~" (at 144.78 124.46 0) (effects (font (size 1.27 1.27)) (hide yes)))
  (property "Description" "Generic connector, single row, 01x03, script generated" (at 144.78 124.46 0) (effects (font (size 1.27 1.27)) (hide yes)))
  (property "purpose" "output voltage selector 2" (at 144.78 118.11 0) (effects (font (size 1.27 1.27))))
  (pin "2")
  (pin "3")
  (pin "1"))
 (symbol
  (lib_id "Device:C")
  (at 86.36 50.8 0)
  (unit 1)
  (exclude_from_sim no)
  (in_bom yes)
  (on_board yes)
  (dnp no)
  (fields_autoplaced yes)
  (property "Reference" "C3" (at 90.17 49.5299 0) (effects (font (size 1.27 1.27)) (justify left)))
  (property "Value" "1u" (at 90.17 52.0699 0) (effects (font (size 1.27 1.27)) (justify left)))
  (property "Footprint" "Capacitor_THT:C_Disc_D3.0mm_W1.6mm_P2.50mm" (at 87.3252 54.61 0) (effects (font (size 1.27 1.27)) (hide yes)))
  (property "Datasheet" "~" (at 86.36 50.8 0) (effects (font (size 1.27 1.27)) (hide yes)))
  (property "Description" "Unpolarized capacitor" (at 86.36 50.8 0) (effects (font (size 1.27 1.27)) (hide yes)))
  (pin "2")
  (pin "1"))
 (symbol
  (lib_id "Connector:Screw_Terminal_01x02")
  (at 86.36 157.48 0)
  (mirror x)
  (unit 1)
  (exclude_from_sim no)
  (in_bom yes)
  (on_board yes)
  (dnp no)
  (property "Reference" "J5" (at 88.9 157.4801 0) (effects (font (size 1.27 1.27)) (justify left)))
  (property "Value" "Screw_Terminal_01x02" (at 78.74 149.86 0) (effects (font (size 1.27 1.27)) (justify left)))
  (property "Footprint" "TerminalBlock_Altech:Altech_AK100_1x02_P5.00mm" (at 86.36 157.48 0) (effects (font (size 1.27 1.27)) (hide yes)))
  (property "Datasheet" "~" (at 86.36 157.48 0) (effects (font (size 1.27 1.27)) (hide yes)))
  (property "Description" "Generic screw terminal, single row, 01x02, script generated (kicad-library-utils/schlib/autogen/connector/)" (at 86.36 157.48 0) (effects (font (size 1.27 1.27)) (hide yes)))
  (pin "2")
  (pin "1"))
 (symbol
  (lib_id "Connector:Conn_01x03_Pin")
  (at 88.9 124.46 180)
  (unit 1)
  (exclude_from_sim no)
  (in_bom yes)
  (on_board yes)
  (dnp no)
  (property "Reference" "J4" (at 88.265 132.08 0) (effects (font (size 1.27 1.27))))
  (property "Value" "Conn_01x03_Pin" (at 88.265 129.54 0) (effects (font (size 1.27 1.27))))
  (property "Footprint" "Connector_PinHeader_2.54mm:PinHeader_1x03_P2.54mm_Vertical" (at 88.9 124.46 0) (effects (font (size 1.27 1.27)) (hide yes)))
  (property "Datasheet" "~" (at 88.9 124.46 0) (effects (font (size 1.27 1.27)) (hide yes)))
  (property "Description" "Generic connector, single row, 01x03, script generated" (at 88.9 124.46 0) (effects (font (size 1.27 1.27)) (hide yes)))
  (property "purpose" "output voltage selelctor 1" (at 87.63 118.11 0) (effects (font (size 1.27 1.27))))
  (pin "2")
  (pin "3")
  (pin "1"))
 (symbol
  (lib_id "Connector:Screw_Terminal_01x02")
  (at 139.7 147.32 0)
  (mirror x)
  (unit 1)
  (exclude_from_sim no)
  (in_bom yes)
  (on_board yes)
  (dnp no)
  (property "Reference" "J6" (at 142.24 147.3201 0) (effects (font (size 1.27 1.27)) (justify left)))
  (property "Value" "Screw_Terminal_01x02" (at 121.92 140.97 0) (effects (font (size 1.27 1.27)) (justify left)))
  (property "Footprint" "TerminalBlock_Altech:Altech_AK100_1x02_P5.00mm" (at 139.7 147.32 0) (effects (font (size 1.27 1.27)) (hide yes)))
  (property "Datasheet" "~" (at 139.7 147.32 0) (effects (font (size 1.27 1.27)) (hide yes)))
  (property "Description" "Generic screw terminal, single row, 01x02, script generated (kicad-library-utils/schlib/autogen/connector/)" (at 139.7 147.32 0) (effects (font (size 1.27 1.27)) (hide yes)))
  (pin "2")
  (pin "1"))
 (symbol
  (lib_id "power:GND")
  (at 208.28 53.34 0)
  (unit 1)
  (exclude_from_sim no)
  (in_bom yes)
  (on_board yes)
  (dnp no)
  (fields_autoplaced yes)
  (property "Reference" "#PWR02" (at 208.28 59.69 0) (effects (font (size 1.27 1.27)) (hide yes)))
  (property "Value" "GND" (at 208.28 58.42 0) (effects (font (size 1.27 1.27))))
  (property "Footprint" "" (at 208.28 53.34 0) (effects (font (size 1.27 1.27)) (hide yes)))
  (property "Datasheet" "" (at 208.28 53.34 0) (effects (font (size 1.27 1.27)) (hide yes)))
  (property "Description" "Power symbol creates a global label with name \"GND\" , ground" (at 208.28 53.34 0) (effects (font (size 1.27 1.27)) (hide yes)))
  (pin "1"))
 (symbol
  (lib_id "Regulator_Linear:LM7805_TO220")
  (at 208.28 33.02 0)
  (unit 1)
  (exclude_from_sim no)
  (in_bom yes)
  (on_board yes)
  (dnp no)
  (fields_autoplaced yes)
  (property "Reference" "U1" (at 208.28 26.67 0) (effects (font (size 1.27 1.27))))
  (property "Value" "LM7805_TO220" (at 208.28 29.21 0) (effects (font (size 1.27 1.27))))
  (property "Footprint" "Package_TO_SOT_THT:TO-220-3_Vertical" (at 208.28 27.305 0) (effects (font (size 1.27 1.27)
    (italic yes)) (hide yes)))
  (property "Datasheet" "https://www.onsemi.cn/PowerSolutions/document/MC7800-D.PDF" (at 208.28 34.29 0) (effects (font (size 1.27 1.27)) (hide yes)))
  (property "Description" "Positive 1A 35V Linear Regulator, Fixed Output 5V, TO-220" (at 208.28 33.02 0) (effects (font (size 1.27 1.27)) (hide yes)))
  (pin "1")
  (pin "2")
  (pin "3"))
 (symbol
  (lib_id "Device:R")
  (at 76.2 58.42 0)
  (unit 1)
  (exclude_from_sim no)
  (in_bom yes)
  (on_board yes)
  (dnp no)
  (fields_autoplaced yes)
  (property "Reference" "R2" (at 78.1424 57.1499 0) (effects (font (size 1.27 1.27)) (justify left)))
  (property "Value" "390" (at 78.1424 59.6899 0) (effects (font (size 1.27 1.27)) (justify left)))
  (property "Footprint" "Resistor_THT:R_Axial_DIN0204_L3.6mm_D1.6mm_P7.62mm_Horizontal" (at 74.422 58.42 90) (effects (font (size 1.27 1.27)) (hide yes)))
  (property "Datasheet" "~" (at 76.2 58.42 0) (effects (font (size 1.27 1.27)) (hide yes)))
  (property "Description" "Resistor" (at 76.2 58.42 0) (effects (font (size 1.27 1.27)) (hide yes)))
  (pin "1")
  (pin "2"))
 (symbol
  (lib_id "Connector:Conn_01x02_Pin")
  (at 88.9 142.24 180)
  (unit 1)
  (exclude_from_sim no)
  (in_bom yes)
  (on_board yes)
  (dnp no)
  (property "Reference" "J1" (at 90.17 139.6999 0) (effects (font (size 1.27 1.27)) (justify right)))
  (property "Value" "Conn_01x02_Pin" (at 90.17 142.2399 0) (effects (font (size 1.27 1.27)) (justify right)))
  (property "Footprint" "Connector_PinHeader_2.54mm:PinHeader_1x02_P2.54mm_Vertical" (at 88.9 142.24 0) (effects (font (size 1.27 1.27)) (hide yes)))
  (property "Datasheet" "~" (at 88.9 142.24 0) (effects (font (size 1.27 1.27)) (hide yes)))
  (property "Description" "Generic connector, single row, 01x02, script generated" (at 88.9 142.24 0) (effects (font (size 1.27 1.27)) (hide yes)))
  (property "purpose" "output to breadboard" (at 95.25 137.16 0) (effects (font (size 1.27 1.27))))
  (pin "2")
  (pin "1"))
 (symbol
  (lib_id "Connector:Barrel_Jack_Switch")
  (at 147.32 38.1 0)
  (unit 1)
  (exclude_from_sim no)
  (in_bom yes)
  (on_board yes)
  (dnp no)
  (fields_autoplaced yes)
  (property "Reference" "J7" (at 147.32 29.21 0) (effects (font (size 1.27 1.27))))
  (property "Value" "Barrel_Jack_Switch" (at 147.32 31.75 0) (effects (font (size 1.27 1.27))))
  (property "Footprint" "Connector_BarrelJack:BarrelJack_GCT_DCJ200-10-A_Horizontal" (at 148.59 39.116 0) (effects (font (size 1.27 1.27)) (hide yes)))
  (property "Datasheet" "~" (at 148.59 39.116 0) (effects (font (size 1.27 1.27)) (hide yes)))
  (property "Description" "DC Barrel Jack with an internal switch" (at 147.32 38.1 0) (effects (font (size 1.27 1.27)) (hide yes)))
  (property "purpose" "" (at 147.32 38.1 0) (effects (font (size 1.27 1.27)) (hide yes)))
  (pin "2")
  (pin "3")
  (pin "1"))
 (symbol
  (lib_id "Device:R")
  (at 45.72 53.34 0)
  (unit 1)
  (exclude_from_sim no)
  (in_bom yes)
  (on_board yes)
  (dnp no)
  (fields_autoplaced yes)
  (property "Reference" "R3" (at 48.26 52.0699 0) (effects (font (size 1.27 1.27)) (justify left)))
  (property "Value" "330" (at 48.26 54.6099 0) (effects (font (size 1.27 1.27)) (justify left)))
  (property "Footprint" "Resistor_THT:R_Axial_DIN0204_L3.6mm_D1.6mm_P7.62mm_Horizontal" (at 43.942 53.34 90) (effects (font (size 1.27 1.27)) (hide yes)))
  (property "Datasheet" "~" (at 45.72 53.34 0) (effects (font (size 1.27 1.27)) (hide yes)))
  (property "Description" "Resistor" (at 45.72 53.34 0) (effects (font (size 1.27 1.27)) (hide yes)))
  (pin "1")
  (pin "2"))
 (sheet_instances
  (path ""
   (page "1")))
 (embedded_fonts no))
